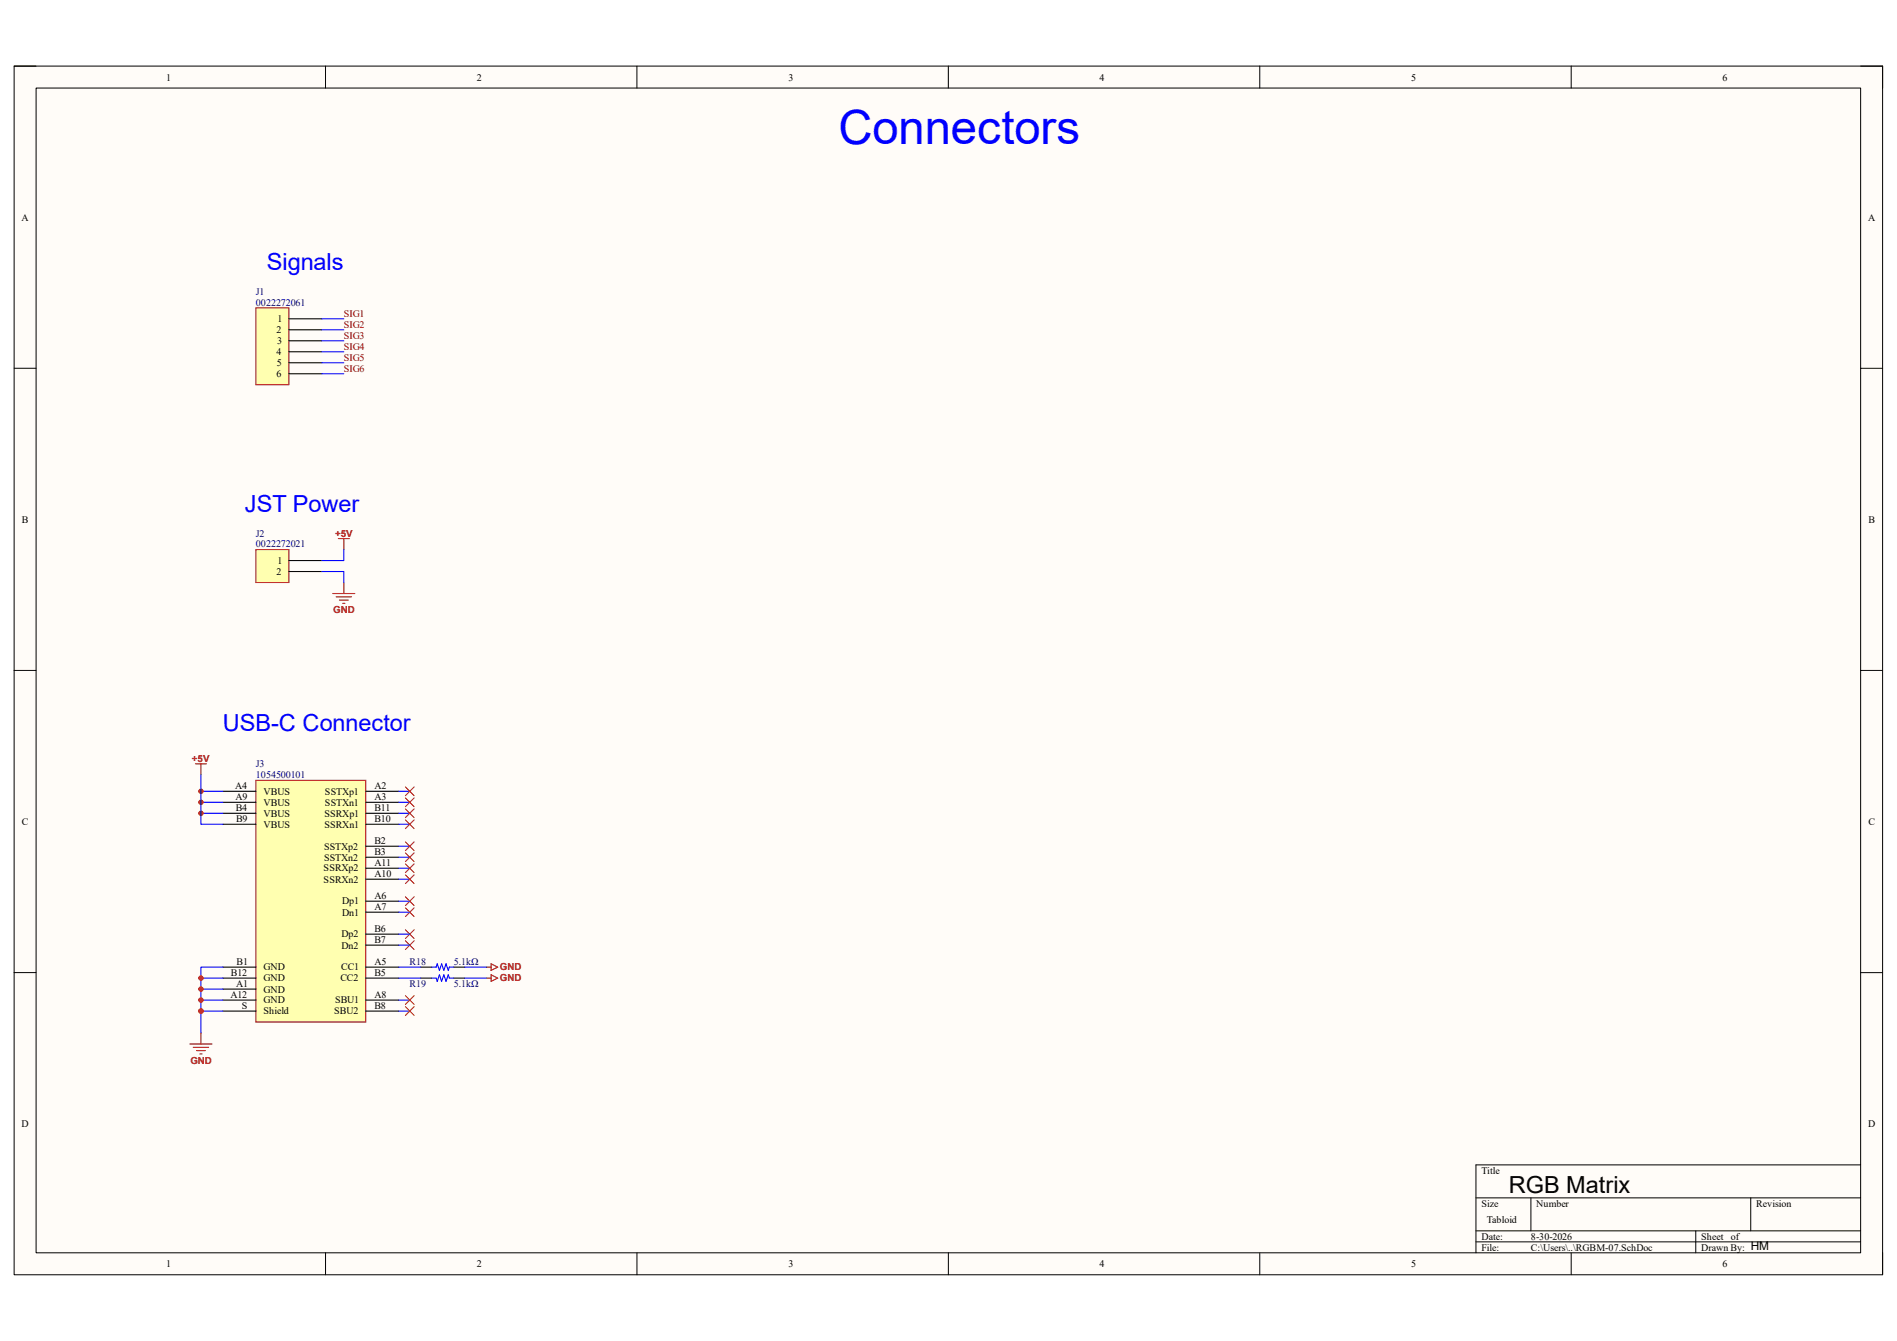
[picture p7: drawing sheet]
<svg xmlns="http://www.w3.org/2000/svg" width="297mm" height="210mm" viewBox="0 0 297 210" stroke-linecap="round" stroke-linejoin="round" font-family="sans-serif">
<path d="M2.2 10.4h292.6v189.2h-292.6z" fill-rule="evenodd" fill="#fffcf8"/>
<path d="M2.2 10.4h292.6v189.2h-292.6z" fill="none" stroke="#000" stroke-width=".16"/>
<path d="M5.7 13.8h285.6v182.4h-285.6z" fill-rule="evenodd" fill="#fffcf8"/>
<g fill="none" stroke="#000" stroke-width=".16">
<path d="M2.2 10.3h3.4M5.7 13.8h285.6v182.4h-285.6zM51 10.3v3.5M99.7 10.4v3.4M148.5 10.4v3.4M197.2 10.4v3.4M246 10.4v3.4M291.3 10.4h3.5v3.4M2.2 57.7h3.4M291.3 57.7h3.5M2.2 105h3.4M291.3 105h3.5"/>
<path d="M2.2 152.3h3.4M291.3 152.3h3.5M51 196.2v3.4M99.7 196.2v3.4M148.5 196.2v3.4M197.2 196.2v3.4M231.1 187.6h60.2M231.1 192.8h60.2M231.1 194.5h60.2M239.7 187.6v5.2M246 196.2v3.4M265.5 192.8v3.4"/>
<path d="M274.1 187.6v5.2M291.3 182.4h-60.2v13.8M294.8 196.2v3.4"/>
</g>
<path d="M40.1 48.2h5.1v12.1h-5.1z" fill-rule="evenodd" fill="#ffffb0"/>
<path d="M40.1 48.2h5.1v12.1h-5.1z" fill="none" stroke="#800000" stroke-width=".16"/>
<path d="M45.2 49.9h5.2M45.2 51.6h5.2M45.2 53.4h5.2M45.2 55.1h5.2M45.2 56.8h5.2M45.2 58.5h5.2" fill="none" stroke="#000" stroke-width=".17"/>
<path d="M40.1 86.1h5.1v5.1h-5.1z" fill-rule="evenodd" fill="#ffffb0"/>
<path d="M40.1 86.1h5.1v5.1h-5.1z" fill="none" stroke="#800000" stroke-width=".16"/>
<path d="M45.2 87.8h5.2M45.2 89.5h5.2" fill="none" stroke="#000" stroke-width=".17"/>
<path d="M50.4 49.9h3.4M50.4 51.6h3.4M50.4 53.4h3.4M50.4 55.1h3.4M50.4 56.8h3.4M50.4 58.5h3.4M50.4 89.5h3.4v1.7M53.8 86.1v1.7h-3.4" fill="none" stroke="#00f" stroke-width=".17"/>
<path d="M52.1 93h3.5M52.6 93.5h2.4M53 84.3h1.7M53.1 94h1.4M53.7 94.5h.3M53.8 84.3v1.8M53.8 91.2v1.8M30.6 119.6h1.7M31.5 119.6v1.7" fill="none" stroke="#800000" stroke-width=".17"/>
<path d="M40.1 122.2h17.2v37.9h-17.2z" fill-rule="evenodd" fill="#ffffb0"/>
<path d="M40.1 122.2h17.2v37.9h-17.2z" fill="none" stroke="#800000" stroke-width=".16"/>
<g fill="none" stroke="#000" stroke-width=".17">
<path d="M34.9 123.9h5.2M34.9 125.7h5.2M34.9 129.1h5.2M34.9 127.4h5.2M57.3 123.9h5.1M57.3 125.7h5.1M57.3 129.1h5.1M57.3 127.4h5.1M57.3 137.7h5.1M57.3 136h5.1M57.3 132.5h5.1M57.3 134.3h5.1"/>
<path d="M34.9 154.9h5.2M34.9 156.6h5.2M34.9 151.5h5.2M34.9 153.2h5.2M34.9 158.3h5.2M57.3 156.6h5.1M57.3 151.5h5.1M57.3 153.2h5.1M57.3 141.1h5.1M57.3 142.9h5.1M57.3 146.3h5.1M57.3 148h5.1"/>
<path d="M57.3 158.3h5.1"/>
</g>
<path d="M34.9 158.3h-3.4v3.5" fill="none" stroke="#00f" stroke-width=".17"/>
<circle cx="31.5" cy="158.3" r=".34" fill="#f00"/>
<circle cx="31.5" cy="158.3" r=".34" fill="none" stroke="#f00" stroke-width=".16"/>
<path d="M34.9 151.5h-3.4v6.8" fill="none" stroke="#00f" stroke-width=".17"/>
<circle cx="31.5" cy="158.3" r=".34" fill="#f00"/>
<circle cx="31.5" cy="158.3" r=".34" fill="none" stroke="#f00" stroke-width=".16"/>
<path d="M31.5 153.2h3.4" fill="none" stroke="#00f" stroke-width=".17"/>
<circle cx="31.5" cy="153.2" r=".34" fill="#f00"/>
<circle cx="31.5" cy="153.2" r=".34" fill="none" stroke="#f00" stroke-width=".16"/>
<path d="M31.5 154.9h3.4" fill="none" stroke="#00f" stroke-width=".17"/>
<circle cx="31.5" cy="154.9" r=".34" fill="#f00"/>
<circle cx="31.5" cy="154.9" r=".34" fill="none" stroke="#f00" stroke-width=".16"/>
<path d="M31.5 156.6h3.4" fill="none" stroke="#00f" stroke-width=".17"/>
<circle cx="31.5" cy="156.6" r=".34" fill="#f00"/>
<g fill="none" stroke="#f00" stroke-width=".16">
<path d="M63.5 157.7l1.3 1.3M63.5 155.9l1.3 1.4M64.8 157.7l-1.3 1.3M64.8 155.9l-1.3 1.4"/>
<circle cx="31.5" cy="156.6" r=".34"/>
</g>
<path d="M76.2 151.5h.7M76.2 153.2h.7M76.9 150.9l1 .6-1 .5zM76.9 152.7l1 .5-1 .5zM29.7 163.5h3.5M30.3 164h2.4M30.8 164.5h1.3M31.3 165.1h.3M31.5 161.8v1.7" fill="none" stroke="#800000" stroke-width=".17"/>
<path d="M31.5 127.4h3.4M62.4 156.6h1.8M62.4 158.3h1.8M62.4 151.5h3.5M62.4 153.2h3.5M67.6 151.5h.7l.2-.6 .3 1.1 .3-1.1 .4 1.1 .3-1.1 .4 1.1 .2-.5h.6M67.6 153.2h.7l.2 .5 .3-1 .3 1 .4-1 .3 1 .4-1 .2 .5h.6M72.8 151.5h3.4M72.8 153.2h3.4" fill="none" stroke="#00f" stroke-width=".17"/>
<path d="M65.9 151.5h1.7M65.9 153.2h1.7M71 151.5h1.8M71 153.2h1.8" fill="none" stroke="#000" stroke-width=".17"/>
<circle cx="31.5" cy="127.4" r=".34" fill="#f00"/>
<circle cx="31.5" cy="127.4" r=".34" fill="none" stroke="#f00" stroke-width=".16"/>
<path d="M31.5 125.7h3.4" fill="none" stroke="#00f" stroke-width=".17"/>
<circle cx="31.5" cy="125.7" r=".34" fill="#f00"/>
<circle cx="31.5" cy="125.7" r=".34" fill="none" stroke="#f00" stroke-width=".16"/>
<path d="M31.5 123.9h3.4" fill="none" stroke="#00f" stroke-width=".17"/>
<circle cx="31.5" cy="123.9" r=".34" fill="#f00"/>
<g fill="none" stroke="#f00" stroke-width=".16">
<path d="M63.5 137l1.3 1.4M63.5 135.3l1.3 1.4M63.5 133.6l1.3 1.3M63.5 131.8l1.3 1.4M63.5 128.4l1.3 1.4M63.5 126.7l1.3 1.4M63.5 125l1.3 1.3M63.5 123.2l1.3 1.4M64.8 137l-1.3 1.4M64.8 135.3l-1.3 1.4M64.8 133.6l-1.3 1.3M64.8 131.8l-1.3 1.4"/>
<path d="M64.8 128.4l-1.3 1.4M64.8 126.7l-1.3 1.4M64.8 125l-1.3 1.3M64.8 123.2l-1.3 1.4M63.5 140.4l1.3 1.4M63.5 142.2l1.3 1.3M63.5 145.6l1.3 1.4M63.5 147.3l1.3 1.4M64.8 140.4l-1.3 1.4M64.8 142.2l-1.3 1.3M64.8 145.6l-1.3 1.4M64.8 147.3l-1.3 1.4"/>
<circle cx="31.5" cy="123.9" r=".34"/>
</g>
<g fill="none" stroke="#00f" stroke-width=".17">
<path d="M31.5 121.3v7.8h3.4M62.4 136h1.8M62.4 137.7h1.8M62.4 132.5h1.8M62.4 134.3h1.8M62.4 127.4h1.8M62.4 129.1h1.8M62.4 123.9h1.8M62.4 125.7h1.8M62.4 141.1h1.8M62.4 142.9h1.8M62.4 146.3h1.8"/>
<path d="M62.4 148h1.8"/>
</g>
<text font-size="7.4" fill="#00f" x="131.3" y="22.6">Connectors</text>
<g font-size="3.7" fill="#00f">
<text x="41.8" y="42.2">Signals</text>
<text x="38.4" y="80.1">JST Power</text>
<text x="34.9" y="114.6">USB-C Connector</text>
</g>
<text font-size="3.7" x="236.2" y="186.8">RGB Matrix</text>
<text font-size="1.9" x="274.1" y="195.8">HM</text>
<g font-size="1.6">
<text x="26" y="12.6">1</text>
<text x="74.6" y="12.6">2</text>
<text x="123.4" y="12.6">3</text>
<text x="172.1" y="12.6">4</text>
<text x="220.9" y="12.6">5</text>
<text x="269.7" y="12.6">6</text>
<text x="3.4" y="34.5">A</text>
<text x="292.5" y="34.5">A</text>
<text x="43.3" y="52.2">2</text>
<text x="43.4" y="53.9">3</text>
<text x="43.4" y="50.5">1</text>
<text x="43.3" y="55.6">4</text>
<text x="43.3" y="59.1">6</text>
<text x="43.3" y="57.3">5</text>
<text x="3.4" y="81.9">B</text>
<text x="292.6" y="81.9">B</text>
<text x="43.4" y="88.3">1</text>
<text x="43.3" y="90">2</text>
<text x="36.8" y="123.6">A4</text>
<text x="36.9" y="125.3">A9</text>
<text x="41.3" y="124.5">VBUS</text>
<text x="50.9" y="124.5">SSTXp1</text>
<text x="58.6" y="123.6">A2</text>
<text x="58.6" y="125.3">A3</text>
<text x="3.4" y="129.2">C</text>
<text x="36.9" y="127">B4</text>
<text x="37" y="128.7">B9</text>
<text x="41.3" y="126.2">VBUS</text>
<text x="41.3" y="129.6">VBUS</text>
<text x="41.3" y="127.9">VBUS</text>
<text x="50.8" y="129.6">SSRXn1</text>
<text x="50.8" y="127.9">SSRXp1</text>
<text x="50.9" y="126.2">SSTXn1</text>
<text x="58.6" y="128.7">B10</text>
<text x="58.6" y="127">B11</text>
<text x="292.5" y="129.2">C</text>
<text x="50.7" y="136.5">SSRXp2</text>
<text x="50.8" y="133.1">SSTXp2</text>
<text x="50.8" y="134.8">SSTXn2</text>
<text x="58.6" y="137.4">A10</text>
<text x="58.6" y="135.6">A11</text>
<text x="58.6" y="132.2">B2</text>
<text x="58.6" y="133.9">B3</text>
<text x="50.7" y="138.2">SSRXn2</text>
<text x="53.6" y="141.6">Dp1</text>
<text x="53.6" y="143.4">Dn1</text>
<text x="58.6" y="140.8">A6</text>
<text x="58.6" y="142.5">A7</text>
<text x="53.5" y="146.8">Dp2</text>
<text x="53.5" y="148.5">Dn2</text>
<text x="58.6" y="146">B6</text>
<text x="58.6" y="147.7">B7</text>
<text x="36.2" y="152.9">B12</text>
<text x="37" y="154.6">A1</text>
<text x="37" y="151.1">B1</text>
<text x="41.3" y="155.4">GND</text>
<text x="41.3" y="152">GND</text>
<text x="41.3" y="153.7">GND</text>
<text x="53.3" y="153.7">CC2</text>
<text x="53.4" y="152">CC1</text>
<text x="58.6" y="151.1">A5</text>
<text x="58.6" y="152.9">B5</text>
<text x="36.1" y="156.3">A12</text>
<text x="37.9" y="158">S</text>
<text x="41.3" y="157.1">GND</text>
<text x="41.3" y="158.9">Shield</text>
<text x="52.3" y="158.9">SBU2</text>
<text x="52.5" y="157.1">SBU1</text>
<text x="58.6" y="156.3">A8</text>
<text x="58.6" y="158">B8</text>
<text x="3.4" y="176.5">D</text>
<text x="292.5" y="176.5">D</text>
<text x="231.9" y="183.8">Title</text>
<text x="231.9" y="189">Size</text>
<text x="232.8" y="191.6">Tabloid</text>
<text x="240.5" y="189">Number</text>
<text x="274.9" y="189">Revision</text>
<text x="231.9" y="194.1">Date:</text>
<text x="231.9" y="195.9">File:</text>
<text x="239.7" y="194.1">8-30-2026</text>
<text x="239.7" y="195.9">C:\Users\..\RGBM-07.SchDoc</text>
<text x="266.4" y="194.1">Sheet</text>
<text x="266.4" y="195.9">Drawn By:</text>
<text x="271" y="194.1">of</text>
<text x="26" y="198.5">1</text>
<text x="74.6" y="198.5">2</text>
<text x="123.4" y="198.5">3</text>
<text x="172.1" y="198.5">4</text>
<text x="220.9" y="198.5">5</text>
<text x="269.7" y="198.5">6</text>
</g>
<g font-size="1.6" fill="#000080">
<text x="40" y="46.1">J1</text>
<text x="40" y="47.9">0022272061</text>
<text x="40" y="84">J2</text>
<text x="40" y="85.7">0022272021</text>
<text x="40" y="120.1">J3</text>
<text x="40" y="121.9">1054500101</text>
<text x="64.1" y="151.1">R18</text>
<text x="64.1" y="154.6">R19</text>
<text x="71" y="151.1">5.1kΩ</text>
<text x="71" y="154.6">5.1kΩ</text>
</g>
<g font-size="1.6" fill="#800000">
<text x="53.8" y="49.6">SIG1</text>
<text x="53.8" y="51.3">SIG2</text>
<text x="53.8" y="53">SIG3</text>
<text x="53.8" y="54.7">SIG4</text>
<text x="53.8" y="56.5">SIG5</text>
<text x="53.8" y="58.2">SIG6</text>
</g>
<g font-size="1.5" fill="#800000">
<text x="52.5" y="84">+5V</text>
<text x="52.2" y="96.1">GND</text>
<text x="30.1" y="119.3">+5V</text>
<text x="78.3" y="152">GND</text>
<text x="78.3" y="153.7">GND</text>
<text x="29.8" y="166.6">GND</text>
</g>
</svg>
